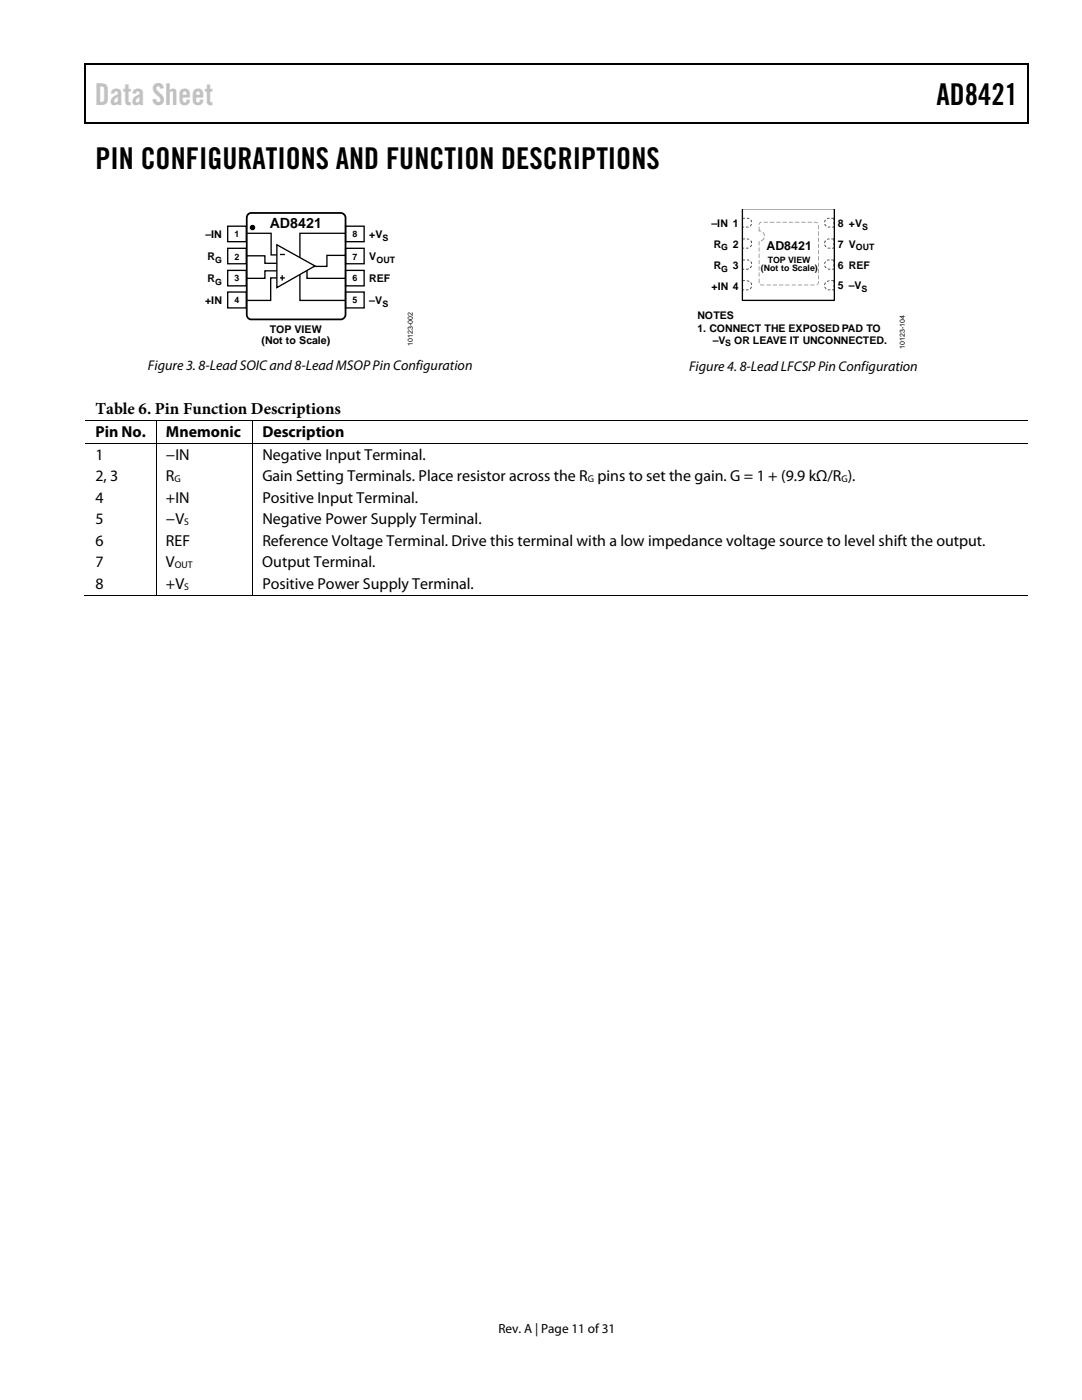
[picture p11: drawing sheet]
<svg xmlns="http://www.w3.org/2000/svg" width="216mm" height="279mm" viewBox="0 0 216 279" stroke-linecap="round" stroke-linejoin="round" font-family="sans-serif">
<path d="M16.9 12.7h.2v1h-.2zM16.9 12.7h.2v.3h-.2zM82.5 12.7h.3v.3h-.3zM205.1 12.7h.2v1h-.2zM205.1 12.7h.2v.3h-.2zM16.9 24.4h.2v.3h-.2zM82.3 24.4h.2v.3h-.2zM205.1 24.4h.2v.3h-.2z" fill="#000"/>
<path d="M17 13.7v10.7M17.1 12.8h65.4M82.8 12.8h122.3M205.2 13.7v10.7M17.1 24.5h188" fill="none" stroke="#000" stroke-width=".25"/>
<path d="M49.1 51.1h3.8v1.5h2.3M49.2 46.6h4.9v4.3h2.5M55.2 54h-2.3v1.5h-3.7M56.7 55.5h-2.7v4.5h-4.7M69 51h-3.8v2.2h-4.5" fill="none" stroke="#000" stroke-width=".26"/>
<path d="M55.2 48.8l7.6 4.3-7.6 4.3z" fill="#fff"/>
<path d="M55.2 48.8l7.6 4.3-7.6 4.3zM55.9 55.5h.9M55.9 50.8h.9M56.3 54.9v1.1M59.8 54.8v5.2h9.1M61.3 54v1.5h7.6M68.9 46.6h-9.1v4.7" fill="none" stroke="#000" stroke-width=".26"/>
<path d="M45.4 45.1h3.7v3.1h-3.7z" fill="#fff"/>
<path d="M45.4 45.1h3.7v3.1h-3.7z" fill="none" stroke="#000" stroke-width=".26"/>
<path d="M45.4 49.6h3.7v3h-3.7z" fill="#fff"/>
<path d="M45.4 49.6h3.7v3h-3.7z" fill="none" stroke="#000" stroke-width=".26"/>
<path d="M45.4 54h3.7v3h-3.7z" fill="#fff"/>
<path d="M45.4 54h3.7v3h-3.7z" fill="none" stroke="#000" stroke-width=".26"/>
<path d="M45.4 58.3h3.7v3.2h-3.7z" fill="#fff"/>
<path d="M45.4 58.3h3.7v3.2h-3.7z" fill="none" stroke="#000" stroke-width=".26"/>
<path d="M68.9 45.1h3.8v3.1h-3.8z" fill="#fff"/>
<path d="M68.9 45.1h3.8v3.1h-3.8z" fill="none" stroke="#000" stroke-width=".26"/>
<path d="M68.9 49.6h3.8v3h-3.8z" fill="#fff"/>
<path d="M68.9 49.6h3.8v3h-3.8z" fill="none" stroke="#000" stroke-width=".26"/>
<path d="M68.9 54h3.8v3h-3.8z" fill="#fff"/>
<path d="M68.9 54h3.8v3h-3.8z" fill="none" stroke="#000" stroke-width=".26"/>
<path d="M68.9 58.3h3.8v3.2h-3.8z" fill="#fff"/>
<path d="M68.9 58.3h3.8v3.2h-3.8z" fill="none" stroke="#000" stroke-width=".26"/>
<path d="M49.5 42.8l.6-.3h17.9a.98 .98 0 0 1 .9 1v19.3a.98 .98 0 0 1-.9 .9h-17.9a.91 .91 0 0 1-.9-.9v-19.3z" fill="none" stroke="#000" stroke-width=".35"/>
<circle cx="50.4" cy="45.4" r=".45" fill="#000"/>
<circle cx="50.4" cy="45.4" r=".45" fill="none" stroke="#000" stroke-width=".2"/>
<g fill="#444">
<path d="M148 43.5v.4h.2v-.2h.5v-.2zM148 44.3v.5h.2v-.5zM148 45.1v.3h.5v-.2zM148.8 45.2v.2h.6v-.2zM149.9 44.7l-.3 .4 .1 .1 .4-.5zM149.7 43.9l.2 .5h.2l-.2-.6zM149 43.5v.2h.5v-.1z"/>
<path d="M148 47.6v.5h.2v-.3h.5v-.2zM148 48.5v.5h.2v-.5zM148 49.3v.3h.5v-.2zM148.8 49.4v.2h.6v-.2zM149.9 48.8l-.3 .5h.1l.4-.4zM149.7 48.1l.2 .5a.39 .39 0 0 0 0-.7zM149 47.6v.2h.5z"/>
<path d="M148 51.8v.5h.2v-.3h.5v-.2zM148 52.7v.5h.2v-.5zM148 53.6v.2h.5v-.2zM148.8 53.6v.2l.7-.1-.1-.1zM149.9 53l-.3 .4 .1 .2 .4-.6zM149.7 52.2l.2 .5h.2l-.2-.5zM149 51.8v.2l.5 .1v-.2z"/>
<path d="M148 55.9v.5h.2v-.3h.5v-.2zM148 56.8v.5h.2v-.5zM148 57.7v.2h.5v-.1zM148.8 57.8v.1h.6v-.1zM149.9 57.2l-.3 .4 .1 .2 .4-.6zM149.7 56.4l.2 .5h.2l-.2-.5zM149 55.9v.2l.5 .2v-.2z"/>
<path d="M165.9 43.5v.2h.4v.2h.2v-.4zM166.3 44.3v.5h.2v-.5zM166 45.2v.2h.5v-.3zM165.2 45.2v.2h.5v-.2zM164.5 44.7l.3 .5a.39 .39 0 0 0-.3-.5zM164.6 43.8l-.1 .6h.1l.2-.5zM165 43.6l.1 .1h.4v-.2z"/>
<path d="M165.9 47.6v.2h.4v.3h.2v-.5zM166.3 48.5v.5h.2v-.5zM166 49.4v.2h.5v-.3zM165.2 49.4v.2h.5v-.2zM164.5 48.9l.2 .3 .2 .1-.3-.5zM164.6 47.9a.39 .39 0 0 0 0 .7l.2-.5zM165 47.8h.5v-.2z"/>
<path d="M165.9 51.8v.2h.4v.3h.2v-.5zM166.3 52.7v.5h.2v-.5zM166 53.6v.2h.5v-.2zM165.2 53.6v.2h.5v-.2zM164.5 53l.3 .6 .1-.2-.3-.4zM164.6 52.2l-.1 .5h.1l.2-.5zM165 51.9l.1 .2 .4-.1v-.2z"/>
<path d="M165.9 55.9v.2h.4v.3h.2v-.5zM166.3 56.8v.5h.2v-.5zM166 57.8v.1h.5v-.2zM165.2 57.8v.1h.5v-.1zM164.5 57.2l.3 .6a.39 .39 0 0 0-.3-.6zM164.6 56.4l-.1 .5h.1l.2-.5zM165 56.1l.1 .2 .2-.1 .2-.3z"/>
</g>
<path d="M151.4 45.3v.8l.5 .1-.1-.2-.3 .1 .1-.8zM152.2 46.4l.3 .8v-.7l-.2-.2zM151.8 48l.2 .1 .2-.1 .3-.6zM151.4 48.1l.1 .9 .1-.8zM151.4 49.4v.7l.1 .1 .1-.8zM151.4 50.7l.1 .8 .1-.8zM151.4 51.9l.1 .9 .1-.8zM151.4 53.1l.1 .9 .1-.8zM151.4 54.4v.7l.1 .1 .1-.8zM151.4 55.7l.1 .8 .1-.8zM151.6 56.8l.3 .2 .6-.1-.7-.2zM153 56.8l.1 .2 .7-.1zM154.2 56.8l.1 .2 .8-.1zM155.4 56.8l.1 .2 .8-.1zM156.7 56.8v.2l.8-.1zM158 56.8l.1 .2 .7-.1zM159.2 56.8l.1 .2 .8-.1zM160.4 56.8l.1 .2 .8-.1zM161.7 56.8v.2l.8-.1zM163.2 56.1v.5l-.2 .1v.2l.4-.3v-.4zM163.2 54.9l.1 .8 .1-.7zM163.2 53.7l.1 .8 .1-.8zM163.2 52.4l.1 .9 .1-.8zM163.2 51.1l.1 1 .1-.9zM163.2 49.9l.1 .9 .1-.8zM163.2 48.7l.1 .8 .1-.8zM163.2 47.4l.1 .9 .1-.8zM163.2 46.2l.1 .9 .1-.9zM163.2 44.9l.1 .9 .1-.8zM162.4 44.3v.1l.8 .1-.2-.2zM161.1 44.3l.1 .1h.8zM159.9 44.3l.1 .1h.8zM158.6 44.3l.1 .1h.8zM157.4 44.3v.1h.8zM156.1 44.3l.1 .1h.8zM154.9 44.3l.1 .1h.8zM153.6 44.3l.1 .1h.8zM152.4 44.3v.1h.8zM151.5 44.5l-.1 .3 .1 .1 .5-.6z" fill="#989898"/>
<path d="M148.1 41.8v18.1h18.4v-18.1" fill="none" stroke="#000" stroke-width=".26"/>
<g fill="none" stroke="#000" stroke-width=".2">
<path d="M17.1 84h14M17.1 88.5h14M31.2 84.1v4.3M31.2 88.6v30.1M31.3 84h19.1M31.3 88.5h19.1M50.4 84.1v4.3M50.4 88.6v30.1M50.5 84h154.6M50.5 88.5h154.6M16.9 118.8h14.2M31.3 118.8h19.1"/>
<path d="M50.5 118.8h154.6"/>
</g>
<path d="M31.1 83.9h.2v.2h-.2zM31.1 88.4h.2v.2h-.2zM50.4 83.9h.1v.2h-.1zM50.4 88.4h.1v.2h-.1zM31.1 118.7h.2v.2h-.2zM50.4 118.7h.1v.2h-.1z" fill="#000"/>
<text font-size="6" fill="#c1c1c1" x="18.9" y="21">Data Sheet</text>
<g font-size="6">
<text x="186.9" y="21">AD8421</text>
<text x="19" y="33.6">PIN CONFIGURATIONS AND FUNCTION DESCRIPTIONS</text>
</g>
<text font-size="3.3" x="19" y="82.7">Table 6. Pin Function Descriptions</text>
<g font-size="3.2">
<text x="19" y="87.3">Pin No.</text>
<text x="33.1" y="87.3">Mnemonic</text>
<text x="52.3" y="87.3">Description</text>
<text x="19" y="91.7">1</text>
<text x="33.1" y="91.7">−IN</text>
<text x="52.3" y="91.7">Negative Input Terminal.</text>
<text x="19" y="96">2, 3</text>
<text x="19" y="100.3">4</text>
<text x="33.1" y="96">R</text>
<text x="33.1" y="100.3">+IN</text>
<text x="52.3" y="96">Gain Setting Terminals. Place resistor across the R pins to set the gain. G = 1 + (9.9 kΩ/R ).</text>
<text x="52.3" y="100.3">Positive Input Terminal.</text>
<text x="19" y="104.6">5</text>
<text x="33.1" y="104.6">−V</text>
<text x="52.3" y="104.6">Negative Power Supply Terminal.</text>
<text x="19" y="108.9">6</text>
<text x="19" y="113.2">7</text>
<text x="33.1" y="108.9">REF</text>
<text x="33.1" y="113.2">V</text>
<text x="52.3" y="113.2">Output Terminal.</text>
<text x="52.3" y="108.9">Reference Voltage Terminal. Drive this terminal with a low impedance voltage source to level shift the output.</text>
<text x="19" y="117.5">8</text>
<text x="33.1" y="117.5">+V</text>
<text x="52.3" y="117.5">Positive Power Supply Terminal.</text>
</g>
<g font-size="2.8">
<text x="53.8" y="45.6">AD8421</text>
<text x="29.5" y="73.8">Figure 3. 8-Lead SOICand 8-Lead MSOPPin Configuration</text>
<text x="137.5" y="74">Figure 4. 8-LeadLFCSP Pin Configuration</text>
</g>
<text font-size="2.6" x="99.5" y="266">Rev. A | Page 11 of 31</text>
<text font-size="2.5" x="153" y="50">AD8421</text>
<g font-size="2.1">
<text x="41" y="47.5">–IN</text>
<text x="73.7" y="47.5">+V</text>
<text x="142" y="45.2">–IN 1</text>
<text x="167.2" y="45.3">8 +V</text>
<text x="41.4" y="51.9">R</text>
<text x="73.7" y="51.9">V</text>
<text x="142.4" y="53.7">R</text>
<text x="142.4" y="49.4">R</text>
<text x="146.2" y="53.7">3</text>
<text x="146.2" y="49.4">2</text>
<text x="167.2" y="53.6">6 REF</text>
<text x="167.2" y="49.4">7 V</text>
<text x="41.4" y="56.3">R</text>
<text x="73.7" y="56.3">REF</text>
<text x="142" y="57.9">+IN 4</text>
<text x="167.2" y="57.8">5 –V</text>
<text x="40.9" y="60.7">+IN</text>
<text x="73.7" y="60.7">–V</text>
<text x="139.2" y="63.6">NOTES</text>
<text x="52.2" y="68.6">(Not to Scale)</text>
<text x="53.8" y="66.5">TOP VIEW</text>
<text x="139.2" y="66.2">1. CONNECT THE EXPOSED PAD TO</text>
<text x="142.3" y="68.6">–V</text>
<text x="146.5" y="68.6">OR LEAVE IT UNCONNECTED.</text>
</g>
<g font-size="1.9">
<text x="34.8" y="96.2">G</text>
<text x="117.3" y="96.2">G</text>
<text x="167.9" y="96.2">G</text>
<text x="36.8" y="104.8">S</text>
<text x="34.9" y="113.4">OUT</text>
<text x="36.8" y="117.7">S</text>
</g>
<g font-size="1.8">
<text x="46.8" y="47.3">1</text>
<text x="70.3" y="47.3">8</text>
<text x="172" y="45.8">S</text>
<text x="42.9" y="52.4">G</text>
<text x="46.8" y="51.8">2</text>
<text x="70.3" y="51.8">7</text>
<text x="75.1" y="52.4">OUT</text>
<text x="76.3" y="48">S</text>
<text x="143.9" y="50">G</text>
<text x="153.2" y="52.4">TOP VIEW</text>
<text x="170.8" y="50">OUT</text>
<text x="42.9" y="56.8">G</text>
<text x="46.8" y="56.1">3</text>
<text x="70.3" y="56.1">6</text>
<text x="143.9" y="54.3">G</text>
<text x="151.8" y="54.2">(Not to Scale)</text>
<text x="171.9" y="58.3">S</text>
<text x="46.8" y="60.5">4</text>
<text x="70.3" y="60.5">5</text>
<text x="76.3" y="61.2">S</text>
<text x="144.7" y="69.1">S</text>
</g>
<g font-size="1.4">
<text x="82.4" y="69" transform="rotate(-90 82.4 69)">10123-002</text>
<text x="180.5" y="69.6" transform="rotate(-90 180.5 69.6)">10123-104</text>
</g>
</svg>
